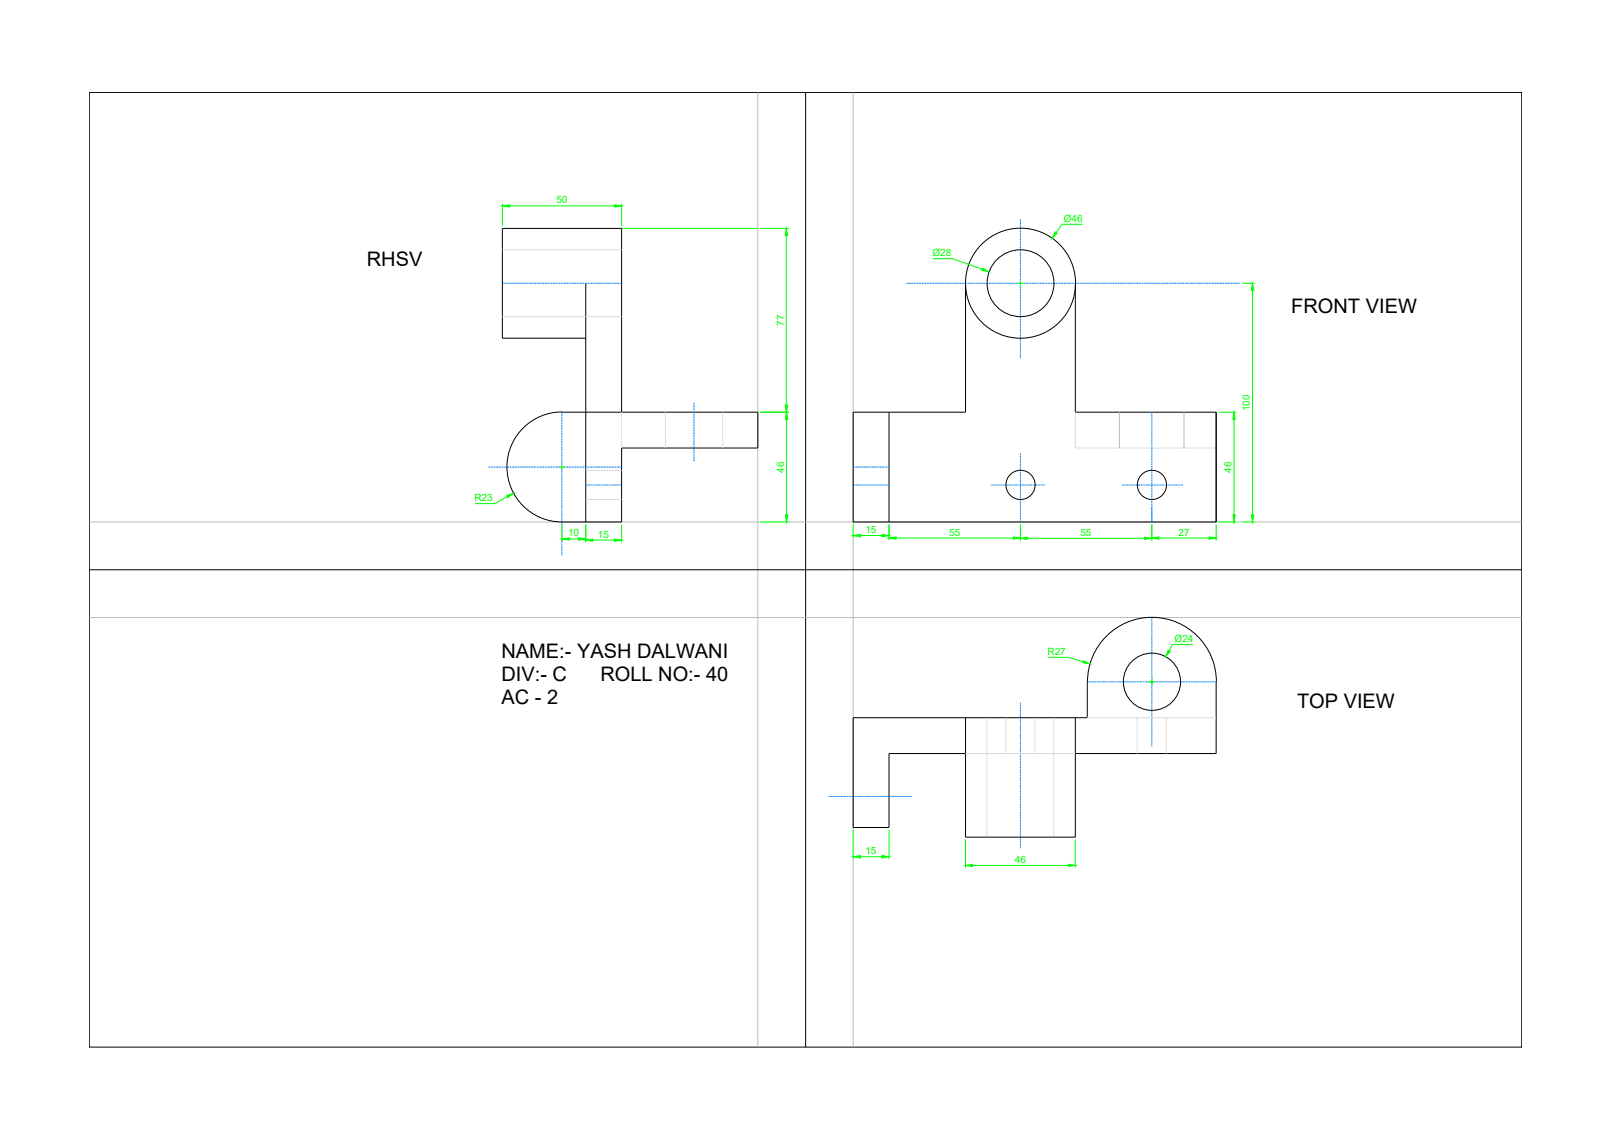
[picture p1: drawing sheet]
<svg xmlns="http://www.w3.org/2000/svg" width="297mm" height="210mm" viewBox="0 0 297 210" stroke-linecap="round" stroke-linejoin="round" font-family="sans-serif">
<!-- layer: 0 -->
<g fill="none" stroke="#000" stroke-width=".18">
<path d="M16.5 17h263.9v176h-263.9zM148.4 17v176M107.9 52.2v44M177.9 52.2v23.8h-20.7v20.2h66.9v-20.2h-26v-23.8M103.5 76h36.1v6.6h-25.1v13.6h-11M103.6 75.9a10.1 10.1 0 0 0-10.2 10.2 10.1 10.1 0 0 0 10.2 10.1M107.9 62.3h-15.3v-20.2h21.9v33.9M163.8 76v20.2M16.5 105h263.9M177.9 132.3v22h20.2v-22M200.3 125.7v6.6h-43.1v20.2h6.6v-13.6h14.1M200.4 125.6a11.9 11.9 0 0 1 11.9-11.8 11.9 11.9 0 0 1 11.8 11.8"/>
<path d="M224.1 125.7v13.2h-26"/>
<circle cx="188.1" cy="52.2" r="10.1"/>
<circle cx="188.1" cy="52.2" r="6.2"/>
<circle cx="188.1" cy="89.4" r="2.69"/>
<circle cx="212.3" cy="89.4" r="2.69"/>
<circle cx="212.3" cy="125.6" r="5.3"/>
</g>
<!-- layer: Construction -->
<path d="M139.6 17v176M157.2 17v176M206.3 76v6.6M218.2 76v6.6M16.5 96.2h263.9M16.5 113.8h263.9" fill="none" stroke="#bababa" stroke-width=".18"/>
<!-- layer: Centre Line -->
<g fill="none" stroke="#007fff" stroke-width=".18">
<path d="M92.6 52.2h.8M93.5 52.2h.3M93.9 52.2h1M95 52.2h1.4M96.5 52.2h.8M97.4 52.2h1M98.5 52.2h.2M98.8 52.2h1.1M99.9 52.2h.3M100.3 52.2h1M101.4 52.2h1.4M102.9 52.2h.8"/>
<path d="M103.8 52.2h1M104.9 52.2h.3M105.3 52.2h1M106.4 52.2h.3M106.8 52.2h1M107.9 52.2h.8M108.7 52.2h.5M109.3 52.2h.8M110.2 52.2h1M111.3 52.2h.3M111.7 52.2h1M112.8 52.2h.3"/>
<path d="M113.2 52.2h1M114.3 52.2h.2M167 52.2h.7M167.8 52.2h1M168.9 52.2h.2M169.2 52.2h1.1M170.3 52.2h.3M170.7 52.2h1M171.8 52.2h.3M172.2 52.2h1M173.3 52.2h.8M174.2 52.2h1"/>
<path d="M175.3 52.2h.3M175.7 52.2h1M176.8 52.2h.3M177.2 52.2h1M178.3 52.2h.2M178.6 52.2h1M179.7 52.2h.8M180.6 52.2h1M181.7 52.2h.3M182.1 52.2h1M183.2 52.2h.3M183.6 52.2h1"/>
<path d="M184.7 52.2h.3M185.1 52.2h1M186.2 52.2h.8M187.1 52.2h1M188 40.4v.5M188 41v.2M188 41.3v1M188 42.4v.3M188 42.8v1M188 43.9v.3M188 44.3v1M188 45.4v.8"/>
<path d="M188 46.3v1.4M188 47.8v1M188 48.9v.3M188 49.2v1.1M188 50.3v.3M188 50.7v1M188 51.8v.8M188 52.7v.5M188 53.3v.8M188 54.2v1M188 55.3v.3M188 55.7v1"/>
<path d="M188 56.8v.3M188 57.2v1M188 58.3v1.4M188 59.7v.9M188.2 52.2h.3M188.5 52.2h1.1M189.6 52.2h.3M190 52.2h1M191.1 52.2h.3M191.5 52.2h1M192.6 52.2h.8M193.5 52.2h1"/>
<path d="M194.6 52.2h.3M195 52.2h1M196.1 52.2h.3M196.5 52.2h1M197.6 52.2h.3M197.9 52.2h1.1M199 52.2h.8M199.9 52.2h1M201 52.2h.3M201.4 52.2h1M202.5 52.2h.3M202.9 52.2h1"/>
<path d="M204 52.2h.3M204.4 52.2h1M205.5 52.2h.8M206.4 52.2h1M207.5 52.2h.3M207.8 52.2h1.1M208.9 52.2h.3M209.3 52.2h1M210.4 52.2h.3M210.8 52.2h1M211.9 52.2h.8M212.8 52.2h1"/>
<path d="M213.9 52.2h.3M214.3 52.2h1M215.4 52.2h.3M215.8 52.2h1M216.9 52.2h.3M217.2 52.2h1.1M218.3 52.2h.8M219.2 52.2h1M220.3 52.2h.3M220.7 52.2h1M221.8 52.2h.3M222.2 52.2h1"/>
<path d="M223.3 52.2h1.4M224.8 52.2h.8M225.7 52.2h1M226.8 52.2h.3M227.1 52.2h1.1M228.2 52.2h.3M103.5 76v.7M103.5 76.8v1M103.5 77.9v.3M103.5 78.2v1.1M103.5 79.3v.3M103.5 79.7v1"/>
<path d="M127.9 74.2v.4M127.9 74.6v1.1M127.9 75.7v.3M127.9 76.1v1M127.9 77.2v1.4M127.9 78.7v.8M127.9 79.6v1M188 60.6v1.1M188 61.7v.3M188 62.1v1M188 63.2v.3M188 63.6v1"/>
<path d="M188 64.7v.3M188 65.1v.9M212.2 76v.9M212.2 77v.8M212.2 77.9v1M212.2 79v.3M212.2 79.4v1M90 86.1h.4M90.5 86.1h.8M91.4 86.1h1M92.5 86.1h.3M92.9 86.1h1"/>
<path d="M94 86.1h.3M94.3 86.1h1.1M95.4 86.1h.3M95.8 86.1h1M96.9 86.1h.8M97.8 86.1h1M98.9 86.1h.3M99.3 86.1h1M100.4 86.1h.3M100.8 86.1h1M101.9 86.1h.3M102.3 86.1h1"/>
<path d="M103.4 86.1h.8M103.5 80.8v.3M103.5 81.2v1M103.5 82.3v.8M103.5 83.2v1M103.5 84.3v.3M103.5 84.7v1M103.5 85.8v.3M103.5 86.2v1M103.5 87.3v.3M103.5 87.6v1.1M103.5 88.7v.8"/>
<path d="M103.5 89.6v1M103.5 90.7v.3M103.5 91.1v1M103.5 92.2v.3M103.5 92.6v1M103.5 93.7v.3M103.5 94.1v1M103.5 95.2v.8M103.5 96.1v1M103.5 97.2v.3M103.5 97.6v1M103.5 98.7v.2"/>
<path d="M103.5 99v1M104.3 86.1h1M105.4 86.1h.2M105.7 86.1h1.1M106.8 86.1h.3M107.2 86.1h1M107.9 89.4h.9M108.3 86.1h.3M108.7 86.1h1M108.9 89.4h.8M109.8 89.4h1M109.8 86.1h.8"/>
<path d="M110.7 86.1h1M110.9 89.4h.3M111.2 89.4h1.1M111.8 86.1h.3M112.2 86.1h1M112.3 89.4h.3M112.7 89.4h1M113.3 86.1h.3M113.7 86.1h.8M113.8 89.4h.3M114.2 89.4h.3M127.9 80.7v.3"/>
<path d="M127.9 81.1v1M127.9 82.2v.3M127.9 82.6v1M127.9 83.7v.3M127.9 84v1M157.2 86.1h.3M157.2 89.4h.3M157.6 86.1h1.3M157.6 89.4h1.3M159 86.1h1M159 89.4h1M160.1 86.1h.3"/>
<path d="M160.1 89.4h.3M160.5 86.1h1M160.5 89.4h1M161.6 86.1h.3M161.6 89.4h.3M162 86.1h1M162 89.4h1M163.1 86.1h.7M163.1 89.4h.7M182.5 89.4h.3M182.9 89.4h.8M183.8 89.4h1"/>
<path d="M184.9 89.4h.3M185.3 89.4h1M186.4 89.4h.3M186.8 89.4h1M187.9 89.4h1.4M188 83.6v.4M188 84v.3M188 84.4v1M188 85.5v.3M188 85.9v1M188 87v.8M188 87.9v.5"/>
<path d="M188 88.5v.8M188 89.4v1M188 90.5v.3M188 90.9v1M188 92v.3M188 92.3v1.1M188 93.4v1.4M188 94.9v.8M188 95.8v.4M189.3 89.4h.8M190.2 89.4h1M191.3 89.4h.3"/>
<path d="M191.7 89.4h.8M206.7 89.4h.5M207.2 89.4h.9M208.1 89.4h1.1M209.2 89.4h.3M209.6 89.4h1M210.7 89.4h.3M211.1 89.4h1M212.2 89.4h.3M212.2 80.5v.3M212.2 80.9v1M212.2 82v.3"/>
<path d="M212.2 82.4v1M212.2 83.5v.8M212.2 84.3v1.1M212.2 85.4v.3M212.2 85.8v1M212.2 86.9v.3M212.2 87.3v1M212.2 88.4v.3M212.2 88.8v1M212.2 89.9v.8M212.2 90.8v1M212.2 91.9v.3"/>
<path d="M212.2 92.3v1M212.2 93.4v2.8M212.6 89.4h1M213.7 89.4h.8M214.6 89.4h1M215.7 89.4h.3M216.1 89.4h1M217.2 89.4h.3M217.5 89.4h.5M103.5 100.1v.3M103.5 100.5v1M103.5 101.6v.7"/>
<path d="M212.2 113.8v.3M212.2 114.1v.3M212.2 114.5v1M212.2 115.6v.8M212.2 116.5v.5M212.2 117.1v.8M212.2 118v1M212.2 119.1v.3M212.2 119.5v1M188 129.5v.3M188 129.9v.2M188 130.2v1"/>
<path d="M188 131.3v.8M188 132.2v1M188 133.3v.3M188 133.7v1M188 134.8v.3M188 135.2v1M188 136.3v.3M188 136.7v1M188 137.8v.8M188 138.7v1M188 139.8v.3M200.3 125.7h.3"/>
<path d="M200.7 125.7h1.4M202.2 125.7h.8M203.1 125.7h1M204.2 125.7h.3M204.5 125.7h1.1M205.6 125.7h.3M206 125.7h1M207.1 125.7h1.4M208.6 125.7h.8M209.5 125.7h1M210.6 125.7h.3M211 125.7h1"/>
<path d="M212.1 125.7h.3M212.2 120.6v.3M212.2 121v1M212.2 122.1v1.4M212.2 123.5v.8M212.2 124.4v1M212.2 125.5v.3M212.2 125.9v1M212.2 127v.3M212.2 127.4v1M212.2 128.5v.3M212.2 128.9v1"/>
<path d="M212.2 130v.8M212.2 130.9v1M212.2 132v.3M212.2 132.3v1.1M212.2 133.4v.3M212.2 133.8v1M212.2 134.9v.3M212.2 135.3v1M212.2 136.4v.8M212.2 137.3v.3M212.5 125.7h1M213.6 125.7h1.4"/>
<path d="M215 125.7h.8M215.9 125.7h1M217 125.7h.3M217.4 125.7h1M218.5 125.7h.3M218.9 125.7h1M220 125.7h.8M220.9 125.7h.5M221.5 125.7h.8M222.4 125.7h1M223.5 125.7h.3M223.8 125.7h.3"/>
<path d="M152.7 146.8h.2M152.9 146.8h1.1M154 146.8h.8M154.9 146.8h1M156 146.8h.3M156.4 146.8h1M157.5 146.8h.3M157.9 146.8h1M159 146.8h.3M159.4 146.8h1M160.5 146.8h.8M161.4 146.8h1"/>
<path d="M162.5 146.8h.3M162.8 146.8h1.1M163.9 146.8h.3M164.3 146.8h1M165.4 146.8h.3M165.8 146.8h1M166.9 146.8h.8M167.8 146.8h.3M188 140.1v1.1M188 141.2v.3M188 141.6v1M188 142.7v.3"/>
<path d="M188 143.1v1M188 144.2v.8M188 145.1v1M188 146.2v.3M188 146.6v1M188 147.7v.3M188 148.1v1M188 149.2v.3M188 149.5v1.1M188 150.6v.8M188 151.5v1M188 152.6v.3"/>
<path d="M188 153v1M188 154.1v.3M188 154.5v1M188 155.6v.3M188 156v.3"/>
</g>
<!-- layer: Hidden -->
<g fill="none" stroke="#dbdbdb" stroke-width=".18">
<path d="M92.6 58.3h21.9M92.6 46h21.9M114.5 76v6.6M122.6 76v6.6M133.2 76v6.6M198.1 76v6.6h26M107.9 92h6.6M107.9 86.7h6.6M177.9 138.9h20.2M181.8 132.3v22M185.4 132.3v6.6M190.7 132.3v6.6"/>
<path d="M194.2 132.3v22M200.3 132.3h23.8M209.5 132.3v6.6M214.9 132.3v6.6"/>
</g>
<!-- layer: Dimension -->
<g fill="none" stroke="#0f0" stroke-width=".18">
<path d="M92.6 37.5v4.1M93.9 37.9h19.3M114.5 37.5v4.1M114.5 42.1h25.1M140.1 42.1h5.3M144.9 43.4v31.2M171.9 47.7h3.7l5.4 1.9M187.6 52.2h.9M188 51.8v.8M199.5 41.3h-3.8l-1.1 1.6M228.9 52.2h2.4M230.8 53.5v41.4"/>
<path d="M140.1 76h5.3M144.9 77.3v17.6M224.6 76h3.2M227.4 77.3v17.6M93.5 91.5l-2.4 1.3h-3.5M103.1 86.1h.9M103.5 85.7v.8M103.5 96.7v3.1M104.9 99.3h1.7M107.9 96.7v3.3M109.2 99.5h4M114.5 96.7v3.3"/>
<path d="M140.1 96.2h5.3M157.2 96.7v2.5M158.6 98.7h3.9M163.8 96.7v2.9M165.1 99.2h21.6M188 96.7v3M189.3 99.2h21.6M212.2 96.7v3M213.6 99.2h9.2M224.1 96.7v2.9M224.6 96.2h3.2M228.9 96.2h2.4"/>
<path d="M219.8 118.8h-3.7l-.7 1.1M193.2 121.1h3.6l2.7 .8M211.8 125.7h.9M212.2 125.2v.9M157.2 153v5.3M158.6 157.9h3.9M163.8 153v5.3M177.9 154.7v5.2M179.2 159.5h17.6M198.1 154.7v5.2"/>
</g>
<g fill="#0f0" stroke="#0f0" stroke-width=".18">
<path d="M162.5 157.7l1.3 .2-1.3 .2z"/>
<path d="M157.2 157.9l1.4-.2v.4z"/>
<path d="M177.9 159.5l1.3-.2v.4z"/>
<path d="M196.8 159.3l1.3 .2-1.3 .2z"/>
<path d="M215.3 119.8l.3 .2-.8 1z"/>
<path d="M199.6 121.8l1.2 .5-1.3-.2z"/>
<path d="M157.2 98.7l1.4-.2v.4z"/>
<path d="M162.5 98.5l1.3 .2-1.3 .2z"/>
<path d="M186.7 98.9l1.3 .3-1.3 .2z"/>
<path d="M163.8 99.2l1.3-.3v.5z"/>
<path d="M188 99.2l1.3-.2v.4z"/>
<path d="M210.9 99l1.3 .2-1.3 .2z"/>
<path d="M212.2 99.2l1.4-.3v.5z"/>
<path d="M222.8 98.9l1.3 .3-1.3 .2z"/>
<path d="M227.4 76l.2 1.3h-.4z"/>
<path d="M227.2 94.9h.4l-.2 1.3z"/>
<path d="M230.8 52.2l.2 1.3h-.4z"/>
<path d="M230.6 94.9h.4l-.2 1.3z"/>
<path d="M194.4 42.7l.4 .3-.9 .9z"/>
<path d="M181.1 49.4l1.1 .7-1.3-.3z"/>
<path d="M103.5 99.3l1.4-.2v.4z"/>
<path d="M106.6 99.1l1.3 .2-1.3 .2z"/>
<path d="M107.9 99.5l1.3-.2v.5z"/>
<path d="M113.2 99.3l1.3 .2-1.3 .3z"/>
<path d="M144.9 76l.3 1.3h-.5z"/>
<path d="M144.7 94.9h.5l-.3 1.3z"/>
<path d="M144.7 74.6h.4l-.2 1.4z"/>
<path d="M144.9 42.1l.2 1.3h-.4z"/>
<path d="M113.2 37.7l1.3 .2-1.3 .3z"/>
<path d="M92.6 37.9l1.3-.2v.5z"/>
<path d="M93.4 91.3l1.2-.4-1 .8z"/>
</g>
<g font-size="3.7">
<text x="67.6" y="49">RHSV</text>
<text x="237.9" y="57.6">FRONT VIEW</text>
<text x="92.4" y="121.3">NAME:- YASH DALWANI</text>
<text x="92.4" y="125.5">DIV:- C</text>
<text x="110.6" y="125.5">ROLL NO:- 40</text>
<text x="92.4" y="129.7">AC - 2</text>
<text x="239" y="130.4">TOP VIEW</text>
</g>
<g font-size="1.8" fill="#0f0">
<text x="102.5" y="37.5">50</text>
<text x="196" y="40.8">Ø46</text>
<text x="171.8" y="47.1">Ø28</text>
<text x="144.5" y="60" transform="rotate(-90 144.5 60)">77</text>
<text x="230.3" y="75.8" transform="rotate(-90 230.3 75.8)">100</text>
<text x="144.5" y="87.1" transform="rotate(-90 144.5 87.1)">46</text>
<text x="226.9" y="87.1" transform="rotate(-90 226.9 87.1)">46</text>
<text x="87.4" y="92.3">R23</text>
<text x="104.7" y="98.9">10</text>
<text x="110.2" y="99.1">15</text>
<text x="159.5" y="98.2">15</text>
<text x="174.9" y="98.7">55</text>
<text x="199.1" y="98.7">55</text>
<text x="217.2" y="98.7">27</text>
<text x="216.4" y="118.3">Ø24</text>
<text x="193" y="120.7">R27</text>
<text x="159.5" y="157.4">15</text>
<text x="187" y="159">46</text>
</g>
</svg>
